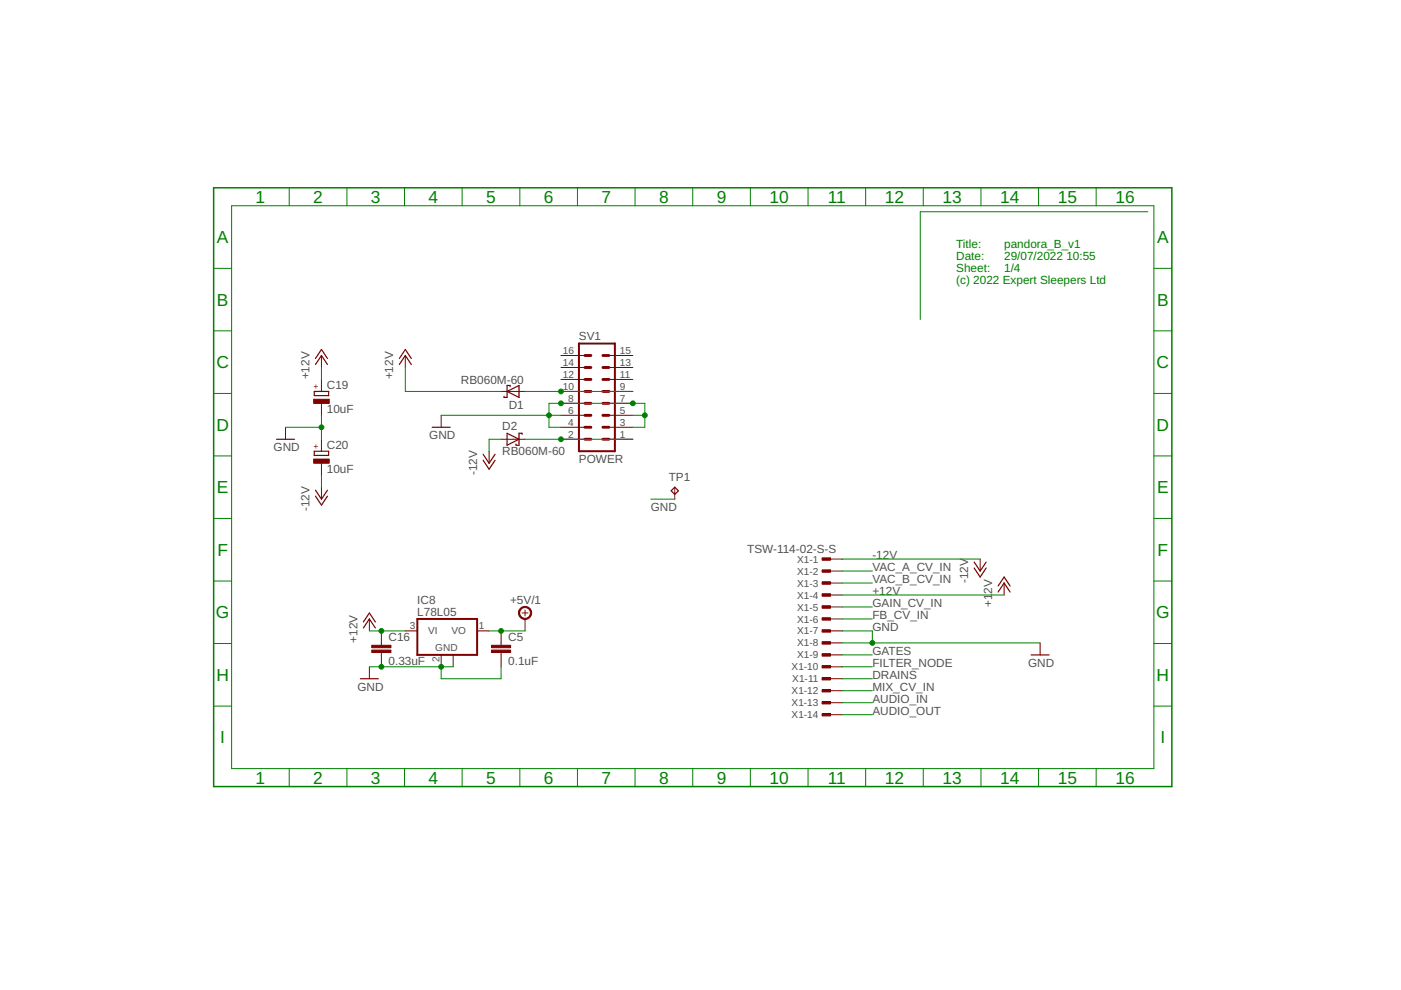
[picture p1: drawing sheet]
<svg xmlns="http://www.w3.org/2000/svg" width="297mm" height="210mm" viewBox="0 0 297 210" stroke-linecap="round" stroke-linejoin="round" font-family="sans-serif">
<path d="M122.7 72.8h7.7v22.9h-7.7zM88.5 131.2h12.7v7.7h-12.7z" fill="none" stroke="#800000" stroke-width=".42"/>
<g fill="none" stroke="#800000" stroke-width=".21">
<path d="M68.2 75.4v2.5M85.9 75.4v2.5M118.9 77.9h5.1M118.9 75.4h5.1M129.1 77.9h5.1M129.1 75.4h5.1M60.5 90.6v2.5M68.2 80.5v2.5M68.2 85.5v2.6M68.2 93.1v2.6M68.2 98.2v2.6M93.5 88.1v2.5"/>
<path d="M103.7 95.7v2.5M106.2 93.1h5.1M106.2 83h5.1M118.9 80.5h5.1M118.9 93.1h5.1M118.9 90.6h5.1M118.9 88.1h5.1M118.9 85.5h5.1M118.9 83h5.1M129.1 80.5h5.1M129.1 93.1h5.1M129.1 90.6h5.1"/>
<path d="M129.1 88.1h5.1M129.1 85.5h5.1M129.1 83h5.1M68.2 103.3v2.5M143.1 103.3v2.5M176.1 118.5h2.5M207.8 118.5v2.6M78.3 131.2v2.6M80.9 133.8v3M80.9 138.3v3.1M85.9 133.8h2.6M93.5 138.9v2.5"/>
<path d="M96.1 138.9v2.5M101.2 133.8h2.5M106.2 133.8v3M106.2 138.3v3.1M110.7 130h1.3M111.3 129.3v1.3M111.3 131.2v2.6M176.1 133.8h2.5M176.1 121.1h2.5M176.1 123.6h2.5M176.1 126.2h2.5M176.1 128.7h2.5"/>
<path d="M176.1 131.2h2.5M176.1 136.3h2.5M176.1 138.9h2.5M212.9 123.6v2.6M220.5 136.3v2.6M78.3 141.4v2.5M176.1 141.4h2.5M176.1 143.9h2.5M176.1 146.5h2.5M176.1 149h2.5M176.1 151.5h2.5"/>
</g>
<g fill="none" stroke="#800000" stroke-width=".61">
<path d="M124 77.9h1.3M124 75.4h1.3M127.8 77.9h1.3M127.8 75.4h1.3M124 83h1.3M124 85.5h1.3M124 88.1h1.3M124 90.6h1.3M124 93.1h1.3M124 80.5h1.3M127.8 83h1.3M127.8 85.5h1.3"/>
<path d="M127.8 88.1h1.3M127.8 90.6h1.3M127.8 93.1h1.3M127.8 80.5h1.3"/>
</g>
<g fill="none" stroke="#800000" stroke-width=".25">
<path d="M66.9 77.3l1.3-1.9 1.2 1.9M66.9 76l1.3-1.9 1.2 1.9M84.7 77.3l1.2-1.9 1.3 1.9M84.7 76l1.2-1.9 1.3 1.9M58.6 93.1h3.8M66.6 83h3.1v.9h-3.1zM66.6 95.7h3.1v.9h-3.1zM91.6 90.6h3.8M102.4 96.3l1.3 1.9 1.3-1.9M102.4 97.6l1.3 1.9 1.3-1.9M107.5 83l2.5-1.3v2.6zM107.5 91.9l2.5 1.2-2.5 1.3z"/>
<path d="M108.1 82v-.3h-.6v2.6h-.6v-.3M110.7 92.1v-.2h-.7v2.5h-.6v-.3M66.9 103.9l1.3 1.9 1.2-1.9M66.9 105.2l1.3 1.9 1.2-1.9M142.3 104.1l.8-.8 .7 .8-.7 .7zM206.5 119.2l1.3 1.9 1.3-1.9M77 133.1l1.3-1.9 1.3 1.9M77 131.9l1.3-1.9 1.3 1.9M206.5 120.4l1.3 1.9 1.3-1.9M211.6 125.5l1.3-1.9 1.3 1.9M211.6 124.2l1.3-1.9 1.3 1.9M218.6 138.9h3.8"/>
<path d="M76.4 143.9h3.8"/>
</g>
<g fill="#800000" stroke="#800000" stroke-width=".21">
<path d="M66.5 84.6h3.3v.9h-3.3z"/>
<path d="M66.5 97.3h3.3v.9h-3.3z"/>
<path d="M78.8 137.8h4.1v.5h-4.1z"/>
<path d="M78.8 136.8h4.1v.5h-4.1z"/>
<path d="M104.2 137.8h4.1v.5h-4.1z"/>
<path d="M104.2 136.8h4.1v.5h-4.1z"/>
<path d="M174.3 118.3h1.8v.5h-1.8z"/>
<path d="M174.3 120.8h1.8v.5h-1.8z"/>
<path d="M174.3 123.4h1.8v.5h-1.8z"/>
<path d="M174.3 125.9h1.8v.5h-1.8z"/>
<path d="M174.3 128.4h1.8v.5h-1.8z"/>
<path d="M174.3 131h1.8v.5h-1.8z"/>
<path d="M174.3 133.5h1.8v.5h-1.8z"/>
<path d="M174.3 136.1h1.8v.5h-1.8z"/>
<path d="M174.3 138.6h1.8v.5h-1.8z"/>
<path d="M174.3 141.1h1.8v.5h-1.8z"/>
<path d="M174.3 143.7h1.8v.5h-1.8z"/>
<path d="M174.3 146.2h1.8v.5h-1.8z"/>
<path d="M174.3 148.7h1.8v.5h-1.8z"/>
<path d="M174.3 151.3h1.8v.5h-1.8z"/>
</g>
<path d="M110.3 129a1.4 1.4 0 0 1 2.2 .2 1.4 1.4 0 0 1-.8 2.1 1.4 1.4 0 0 1-1.8-1.3h.3a1.15 1.15 0 0 1 1.6-1.1 1.15 1.15 0 0 1 .3 1.9 1.15 1.15 0 0 1-1.9-.6v-.2h-.3z" fill-rule="evenodd" fill="#800000" stroke="#800000" stroke-width=".21"/>
<path d="M45.3 39.8h203.2v127h-203.2z" fill="none" stroke="#008000" stroke-width=".32"/>
<g fill="none" stroke="#008000" stroke-width=".21">
<path d="M61.3 39.8v3.8M73.6 39.8v3.8M85.8 39.8v3.8M98 39.8v3.8M110.2 39.8v3.8M122.4 39.8v3.8M134.6 39.8v3.8M146.9 39.8v3.8M159.1 39.8v3.8M171.3 39.8v3.8M183.5 39.8v3.8M195.7 39.8v3.8"/>
<path d="M208 39.8v3.8M220.2 39.8v3.8M232.4 39.8v3.8M45.3 56.9h3.8M49.1 43.6h195.5v119.4h-195.5zM243.4 44.9h-48.3v22.9M244.6 56.9h3.9M45.3 70.1h3.8M68.2 77.9v2.6M85.9 77.9v5.1h20.3M244.6 70.1h3.9M45.3 83.4h3.8"/>
<path d="M45.3 96.7h3.8M60.5 90.6h7.7M68.2 88.1v5M93.5 88.1h25.4M106.2 93.1h-2.5v2.6M111.3 93.1h22.9M111.3 83h22.9M118.9 90.6h-2.5v-5.1h20.3v5.1h-2.5M134.2 88.1h2.5M244.6 83.4h3.9M244.6 96.7h3.9M45.3 109.9h3.8"/>
<path d="M68.2 100.8v2.5M138 105.8h5.1M178.6 118.5h29.2M244.6 109.9h3.9M45.3 123.2h3.8M45.3 136.4h3.8M78.3 133.8h7.6M103.7 133.8h7.6M178.6 136.3h41.9M178.6 133.8h6.4v2.5M178.6 126.2h34.3M178.6 128.7h6.4"/>
<path d="M178.6 123.6h6.4M178.6 121.1h6.4M178.6 131.2h6.4M178.6 138.9h6.4M244.6 123.2h3.9M244.6 136.4h3.9M45.3 149.7h3.8M78.3 141.4h17.8M93.5 141.4v2.5h12.7v-2.5M178.6 143.9h6.4M178.6 141.4h6.4M178.6 151.5h6.4"/>
<path d="M178.6 149h6.4M178.6 146.5h6.4M244.6 149.7h3.9M61.3 163v3.8M73.6 163v3.8M85.8 163v3.8M98 163v3.8M110.2 163v3.8M122.4 163v3.8M134.6 163v3.8M146.9 163v3.8M159.1 163v3.8"/>
<path d="M171.3 163v3.8M183.5 163v3.8M195.7 163v3.8M208 163v3.8M220.2 163v3.8M232.4 163v3.8"/>
</g>
<g fill="#008000" stroke="#008000" stroke-width=".21">
<circle cx="134.2" cy="85.5" r=".51"/>
<circle cx="118.9" cy="85.5" r=".51"/>
<circle cx="116.4" cy="88.1" r=".51"/>
<circle cx="136.7" cy="88.1" r=".51"/>
<circle cx="68.2" cy="90.6" r=".51"/>
<circle cx="93.5" cy="141.4" r=".51"/>
<circle cx="80.9" cy="141.4" r=".51"/>
<circle cx="185" cy="136.3" r=".51"/>
<circle cx="80.9" cy="133.8" r=".51"/>
<circle cx="118.9" cy="83" r=".51"/>
<circle cx="118.9" cy="93.1" r=".51"/>
<circle cx="106.2" cy="133.8" r=".51"/>
</g>
<g font-size="3.7" fill="#008000">
<text x="54.2" y="43">1</text>
<text x="66.4" y="43">2</text>
<text x="78.6" y="43">3</text>
<text x="90.9" y="43">4</text>
<text x="103.1" y="43">5</text>
<text x="115.3" y="43">6</text>
<text x="127.5" y="43">7</text>
<text x="139.7" y="43">8</text>
<text x="152" y="43">9</text>
<text x="163.1" y="43">10</text>
<text x="175.5" y="43">11</text>
<text x="187.6" y="43">12</text>
<text x="199.8" y="43">13</text>
<text x="212" y="43">14</text>
<text x="224.3" y="43">15</text>
<text x="236.5" y="43">16</text>
<text x="46" y="51.6">A</text>
<text x="245.3" y="51.6">A</text>
<text x="46" y="64.8">B</text>
<text x="245.3" y="64.8">B</text>
<text x="45.9" y="78.1">C</text>
<text x="245.2" y="78.1">C</text>
<text x="45.9" y="91.3">D</text>
<text x="245.2" y="91.3">D</text>
<text x="46" y="104.6">E</text>
<text x="245.3" y="104.6">E</text>
<text x="46.1" y="117.8">F</text>
<text x="245.4" y="117.8">F</text>
<text x="45.8" y="131.1">G</text>
<text x="245.1" y="131.1">G</text>
<text x="45.9" y="144.4">H</text>
<text x="245.2" y="144.4">H</text>
<text x="46.7" y="157.6">I</text>
<text x="246" y="157.6">I</text>
<text x="54.2" y="166.2">1</text>
<text x="66.4" y="166.2">2</text>
<text x="78.6" y="166.2">3</text>
<text x="90.9" y="166.2">4</text>
<text x="103.1" y="166.2">5</text>
<text x="115.3" y="166.2">6</text>
<text x="127.5" y="166.2">7</text>
<text x="139.7" y="166.2">8</text>
<text x="152" y="166.2">9</text>
<text x="163.1" y="166.2">10</text>
<text x="175.5" y="166.2">11</text>
<text x="187.6" y="166.2">12</text>
<text x="199.8" y="166.2">13</text>
<text x="212" y="166.2">14</text>
<text x="224.3" y="166.2">15</text>
<text x="236.5" y="166.2">16</text>
</g>
<g font-size="2.5" fill="#008000">
<text x="202.7" y="52.5">Title:</text>
<text x="212.9" y="52.5">pandora_B_v1</text>
<text x="202.7" y="55.1">Date:</text>
<text x="202.7" y="57.6">Sheet:</text>
<text x="212.9" y="55.1">29/07/2022</text>
<text x="212.9" y="57.6">1/4</text>
<text x="226.1" y="55.1">10:55</text>
<text x="202.7" y="60.1">(c) 2022 Expert Sleepers Ltd</text>
</g>
<g font-size="2.5" fill="#505050">
<text x="122.7" y="72.1">SV1</text>
<text x="65.6" y="80.4" transform="rotate(-90 65.6 80.4)">+12V</text>
<text x="69.3" y="82.5">C19</text>
<text x="83.4" y="80.4" transform="rotate(-90 83.4 80.4)">+12V</text>
<text x="97.7" y="81.3">RB060M-60</text>
<text x="69.3" y="87.6">10uF</text>
<text x="107.9" y="86.7">D1</text>
<text x="58" y="95.7">GND</text>
<text x="69.3" y="95.2">C20</text>
<text x="91" y="93.1">GND</text>
<text x="106.5" y="91.2">D2</text>
<text x="69.3" y="100.3">10uF</text>
<text x="101.2" y="100.8" transform="rotate(-90 101.2 100.8)">-12V</text>
<text x="106.5" y="96.6">RB060M-60</text>
<text x="122.7" y="98.2">POWER</text>
<text x="141.8" y="102">TP1</text>
<text x="65.6" y="108.4" transform="rotate(-90 65.6 108.4)">-12V</text>
<text x="138" y="108.4">GND</text>
<text x="158.4" y="117.3">TSW-114-02-S-S</text>
<text x="185" y="118.5">-12V</text>
<text x="185" y="123.6">VAC_B_CV_IN</text>
<text x="185" y="121.1">VAC_A_CV_IN</text>
<text x="205.3" y="123.6" transform="rotate(-90 205.3 123.6)">-12V</text>
<text x="210.4" y="125.8" transform="rotate(-90 210.4 125.8)">2V</text>
<text x="88.5" y="130.6">L78L05</text>
<text x="88.5" y="128.1">IC8</text>
<text x="108.1" y="128.1">+5V/1</text>
<text x="185" y="126.1">+12V</text>
<text x="185" y="128.7">GAIN_CV_IN</text>
<text x="185" y="131.2">FB_CV_IN</text>
<text x="210.4" y="128.7" transform="rotate(-90 210.4 128.7)">+1</text>
<text x="75.8" y="136.3" transform="rotate(-90 75.8 136.3)">+12V</text>
<text x="82.4" y="135.9">C16</text>
<text x="107.8" y="135.9">C5</text>
<text x="185" y="133.8">GND</text>
<text x="82.4" y="141">0.33uF</text>
<text x="107.8" y="141">0.1uF</text>
<text x="185" y="143.9">DRAINS</text>
<text x="185" y="141.4">FILTER_NODE</text>
<text x="185" y="138.8">GATES</text>
<text x="218" y="141.4">GND</text>
<text x="75.8" y="146.5">GND</text>
<text x="185" y="149">AUDIO_IN</text>
<text x="185" y="146.5">MIX_CV_IN</text>
<text x="185" y="151.5">AUDIO_OUT</text>
</g>
<g font-size="2.1" fill="#505050">
<text x="119.3" y="77.6">14</text>
<text x="119.3" y="75">16</text>
<text x="131.4" y="77.6">13</text>
<text x="131.4" y="75">15</text>
<text x="119.3" y="82.6">10</text>
<text x="119.3" y="80.1">12</text>
<text x="131.4" y="82.6">9</text>
<text x="131.4" y="80.1">11</text>
<text x="120.5" y="87.7">6</text>
<text x="120.5" y="85.2">8</text>
<text x="131.4" y="87.7">5</text>
<text x="131.4" y="85.2">7</text>
<text x="120.5" y="92.8">2</text>
<text x="120.5" y="90.2">4</text>
<text x="131.4" y="92.8">1</text>
<text x="131.4" y="90.2">3</text>
<text x="169" y="119.3">X1-1</text>
<text x="169" y="121.8">X1-2</text>
<text x="169" y="124.4">X1-3</text>
<text x="169" y="126.9">X1-4</text>
<text x="169" y="129.4">X1-5</text>
<text x="169" y="132">X1-6</text>
<text x="86.9" y="133.4">3</text>
<text x="90.8" y="134.5">VI</text>
<text x="95.7" y="134.5">VO</text>
<text x="101.5" y="133.4">1</text>
<text x="169" y="134.5">X1-7</text>
<text x="169" y="137.1">X1-8</text>
<text x="92.3" y="138.1">GND</text>
<text x="93.2" y="140.4" transform="rotate(-90 93.2 140.4)">2</text>
<text x="167.8" y="142.1">X1-10</text>
<text x="169" y="139.6">X1-9</text>
<text x="167.8" y="147.2">X1-12</text>
<text x="167.8" y="149.8">X1-13</text>
<text x="168" y="144.7">X1-11</text>
<text x="167.8" y="152.3">X1-14</text>
</g>
<g font-size="1.8" fill="#800000">
<text x="67.6" y="82.6" transform="rotate(-90 67.6 82.6)">+</text>
<text x="67.6" y="95.3" transform="rotate(-90 67.6 95.3)">+</text>
</g>
</svg>
